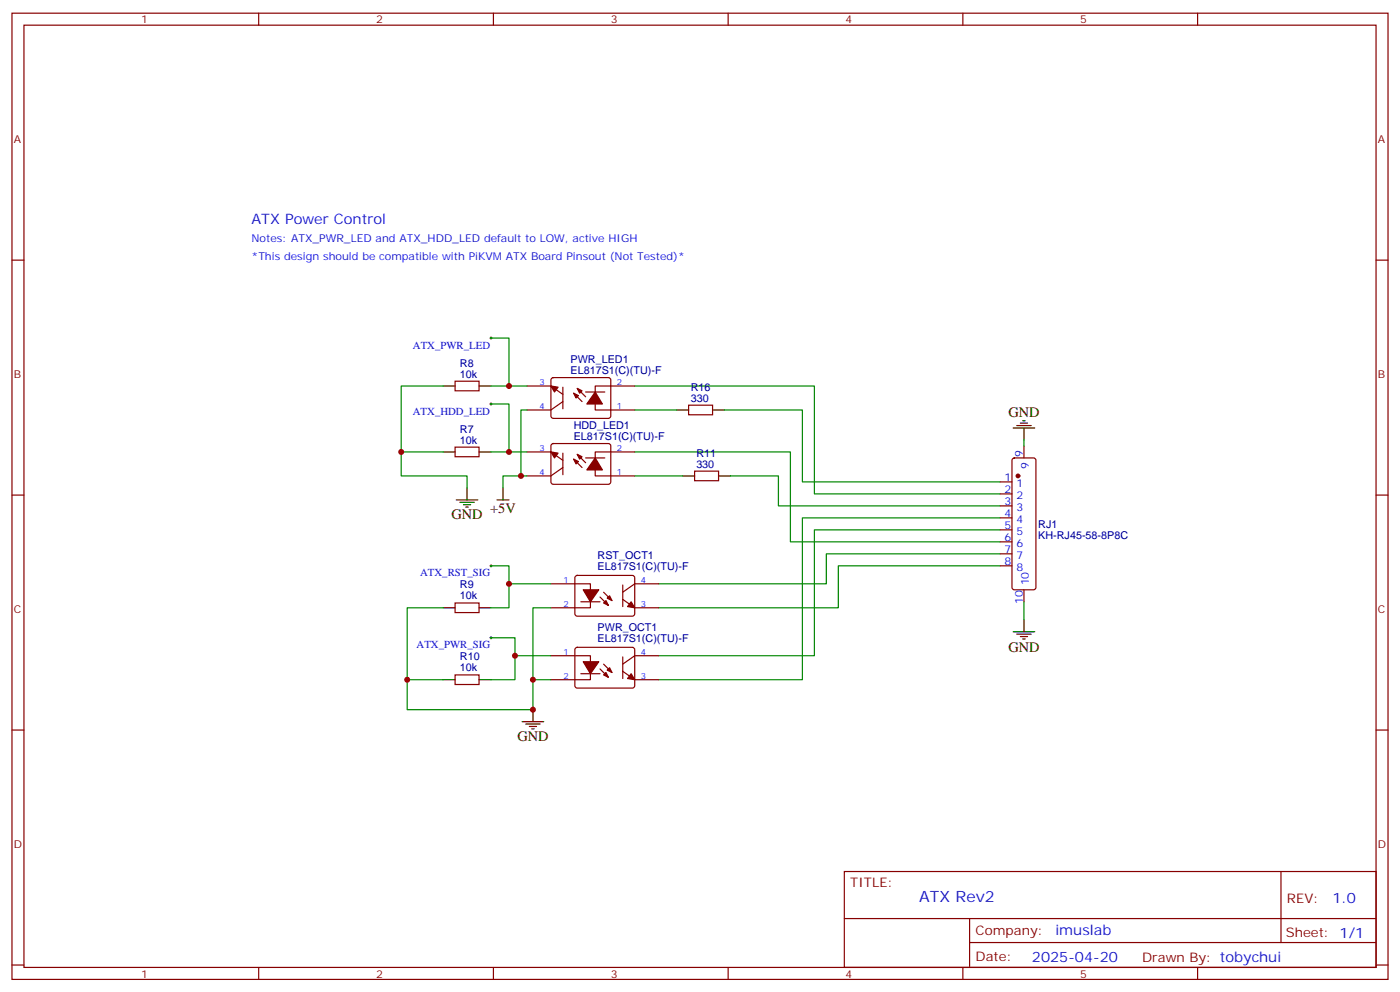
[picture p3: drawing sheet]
<svg xmlns="http://www.w3.org/2000/svg" width="412mm" height="292mm" viewBox="0 0 412 292" stroke-linecap="round" stroke-linejoin="round" font-family="sans-serif">
<g fill="none" stroke="#870000" stroke-width=".35">
<path d="M3.5 3.9h405.4v284.3h-405.4zM7.1 7.4h398.2v277.3h-398.2zM76.2 3.9v3.5M145.3 3.9v3.5M214.5 3.9v3.5M283.6 3.9v3.5M352.8 3.9v3.5M3.5 76.6h3.6M405.3 76.6h3.6M134.1 112.2h7v2.8h-7zM155.2 113.6h7.1l3.5 2.5M162.5 111.3l.5-.2 16.5 .1 .4 .6v10.9l-.7 .4h-16.5l-.4-.7v-10.6z"/>
<path d="M165.8 113.9v6.4M165.8 118.2l-3.5 2.4h-7.1M169 115.7l2.4 2.5M170 114.3l2.5 2.5M172.5 115.4h5.7M187 113.6h-11.7v7h11.7M202.8 119.2h7.1v2.9h-7.1zM134.1 131.6h7v2.8h-7zM155.2 133h7.1l3.5 2.5M162.5 130.7l.5-.2 16.5 .1 .4 .6v10.9l-.7 .4h-16.5l-.4-.7v-10.6zM165.8 137.6l-3.5 2.5h-7.1M165.8 133.3v6.4"/>
<path d="M169 135.1l2.4 2.5M170 133.7l2.5 2.5M172.5 134.8h5.7M187 133h-11.7v7.1h11.7M204.6 138.6h7.1v2.9h-7.1zM298.3 135l.5-.2h5.6l.5 .2 .3 .5v37.4l-.3 .5-.5 .2h-5.6l-.5-.3-.2-.4v-37.4zM301.6 131.2v3.6M3.5 145.7h3.6M294.6 141.8h3.5M294.6 145.3h3.5M294.6 148.9h3.5M294.6 152.4h3.5"/>
<path d="M294.6 155.9h3.5M294.6 159.5h3.5M405.3 145.7h3.6M134.1 177.4h7v2.9h-7zM162.3 171.8h11.6v7.1h-11.6M169.6 169.5l.4-.2 16.5 .1 .5 .6-.1 10.9-.6 .4h-16.5l-.5-.7v-10.6zM171.1 177.1h5.6M176.7 175.7l2.5 2.5M177.8 174.3l2.5 2.4M183.4 176.4l3.6 2.5h7M183.4 172.2v6.3M194 171.8h-7l-3.6 2.5"/>
<path d="M294.6 163h3.5M294.6 166.5h3.5M301.6 173.6v3.5M134.1 198.6h7v2.8h-7zM162.3 193h11.6v7h-11.6M169.6 190.7l.4-.2 16.5 .1 .5 .6-.1 10.9-.6 .4-16.5-.1-.5-.6v-10.6zM171.1 198.3h5.6M176.7 196.8l2.5 2.5M177.8 195.4l2.5 2.5M183.4 193.3v6.4M183.4 197.6l3.6 2.4h7M194 193h-7l-3.6 2.4"/>
<path d="M3.5 214.8h3.6M405.3 214.8h3.6M248.7 256.5h156.6v28.2h-156.6zM377.3 256.5v20.9M248.7 270.3h156.5M285.6 277.4h119.6M285.6 270.3v14.1M3.5 284h3.6M76.2 284.7v3.5M145.3 284.7v3.5M214.5 284.7v3.5M283.6 284.7v3.5"/>
<path d="M352.8 284.7v3.5M405.3 284h3.6"/>
</g>
<g fill="none" stroke="#008700" stroke-width=".35">
<path d="M144.6 99.5h5.3v14.1M130.5 113.6h-12.3v26.5h19.4v3.5M144.6 118.9h5.3v14.1M144.6 113.6h10.6M187 113.6h52.9v31.7h54.7M118.2 133h12.3M144.6 133h10.6M155.2 120.6h-1.7v19.5M187 133h45.8v26.5h61.8M187 120.6h12.3M213.4 120.6h23v21.2h58.2M301.6 129.5v1.7"/>
<path d="M155.2 140.1h-7v3.5M187 140.1h14.1M215.2 140.1h14.1v8.8h65.3M294.6 155.9h-54.7v37.1h-45.9M294.6 152.4h-58.2v47.6h-42.4M130.5 178.9h-10.6v21.1h10.6M144.6 166.5h5.3v5.3M162.3 171.8h-12.4v7.1h-5.3M162.3 178.9h-5.3v29.9h-37.1v-8.8M294.6 166.5h-47.7v12.4h-52.9M294.6 163h-51.2v8.8h-49.4M301.6 177.1v5.3"/>
<path d="M144.6 187.7h7.1v5.3M162.3 193h-10.6v7h-7.1M157 200h5.3"/>
</g>
<path d="M144.3 99.5h.7M144.6 99.1v.7M144.3 118.9h.7M144.6 118.5v.7M144.3 166.5h.7M144.6 166.2v.7M144.3 187.7h.7M144.6 187.3v.7" fill="none" stroke="#000" stroke-width=".29"/>
<g fill="#870000" stroke="#870000" stroke-width=".35">
<path d="M185.9 177.1l1.1 1.8-2.1-.4z"/>
<path d="M177.8 177.4l.7-.7 .7 1.5z"/>
<path d="M178.9 176l.7-.7 .7 1.4z"/>
<path d="M171.8 173.6h4.6l-2.5 3.5z"/>
<path d="M185.9 198.3l1.1 1.7-2.1-.3z"/>
<path d="M178.5 197.9l.7 1.4-1.4-.7z"/>
<path d="M178.9 197.2l.7-.7 .7 1.4z"/>
<path d="M171.8 194.7h4.6l-2.5 3.6z"/>
<path d="M162.3 133l2.1 .3-1.1 1.5z"/>
<path d="M170 133.7l1.4 .7-.7 .7z"/>
<path d="M169 135.1l1.4 .7-.7 .7z"/>
<path d="M175.3 134.8l2.1 3.5h-4.5z"/>
<path d="M162.3 113.6l2.1 .3-1.1 1.5z"/>
<path d="M170 114.3l1.4 .7-.7 .7z"/>
<path d="M169 115.7l1.4 .7-.7 .7z"/>
<path d="M175.3 115.4l2.1 3.5h-4.5z"/>
<circle cx="299.9" cy="140.1" r=".53"/>
</g>
<g fill="none" stroke="#000" stroke-width=".35">
<path d="M130.5 113.6h3.6M141.1 113.6h3.5M130.5 133h3.6M141.1 133h3.5M199.3 120.6h3.5M209.9 120.6h3.5M298.4 125.9h6.4M299.5 125.2h4.2M300.6 124.5h2.1M301.3 123.8h.7M301.6 125.9v3.6M134.4 147.1h6.4"/>
<path d="M135.5 147.8h4.2M136.5 148.5h2.1M137.2 149.2h.7M137.6 143.6v3.5M146.4 147.1h3.5M148.2 143.6v3.5M201.1 140.1h3.5M211.7 140.1h3.5M130.5 178.9h3.6M141.1 178.9h3.5M298.4 185.9h6.4M299.5 186.6h4.2"/>
<path d="M300.6 187.3h2.1M301.3 188h.7M301.6 182.4v3.5M130.5 200h3.6M141.1 200h3.5M153.8 212.4h6.4M154.9 213.1h4.2M155.9 213.8h2.1M156.6 214.5h.7M157 208.8v3.6"/>
</g>
<g fill="#c00">
<circle cx="149.9" cy="113.6" r=".88"/>
<circle cx="149.9" cy="133" r=".88"/>
<circle cx="118.2" cy="133" r=".88"/>
<circle cx="153.5" cy="140.1" r=".88"/>
<circle cx="151.7" cy="193" r=".88"/>
<circle cx="149.9" cy="171.8" r=".88"/>
<circle cx="157" cy="200" r=".88"/>
<circle cx="119.9" cy="200" r=".88"/>
<circle cx="157" cy="208.8" r=".88"/>
</g>
<text font-size="4.6" fill="#00f" x="270.8" y="265.5">ATX Rev2</text>
<g font-size="4.2" fill="#00f">
<text x="74.1" y="66">ATX Power Control</text>
<text x="392.5" y="265.7">1.0</text>
<text x="310.9" y="275.3">imuslab</text>
<text x="304" y="283.1">2025-04-20</text>
</g>
<g font-size="4.2">
<text x="297" y="122.7">GND</text>
<text x="133" y="152.8">GND</text>
<text x="144.4" y="151.1">+5V</text>
<text x="297" y="192">GND</text>
<text x="152.4" y="218">GND</text>
</g>
<g font-size="3.9" fill="#800">
<text x="250.5" y="261.1">TITLE:</text>
<text x="379.1" y="265.7">REV:</text>
<text x="287.4" y="275.3">Company:</text>
<text x="378.7" y="275.9">Sheet: 1/1</text>
<text x="287.4" y="282.9">Date:</text>
<text x="336.4" y="283">Drawn By: tobychui</text>
</g>
<g font-size="3.2" fill="#800">
<text x="41.6" y="6.9">1</text>
<text x="110.8" y="6.9">2</text>
<text x="179.9" y="6.9">3</text>
<text x="249.1" y="6.9">4</text>
<text x="318.2" y="6.9">5</text>
<text x="4.1" y="42">A</text>
<text x="405.9" y="42">A</text>
<text x="4.1" y="111.1">B</text>
<text x="405.9" y="111.1">B</text>
<text x="4.1" y="180.3">C</text>
<text x="405.9" y="180.3">C</text>
<text x="4.1" y="249.4">D</text>
<text x="405.9" y="249.4">D</text>
<text x="41.6" y="287.7">1</text>
<text x="110.8" y="287.7">2</text>
<text x="179.9" y="287.7">3</text>
<text x="249.1" y="287.7">4</text>
<text x="318.2" y="287.7">5</text>
</g>
<g font-size="3.2" fill="#00f">
<text x="74.1" y="71.3">Notes: ATX_PWR_LED and ATX_HDD_LED default to LOW, active HIGH</text>
<text x="74.1" y="76.6">*This design should be compatible with PiKVM ATX Board Pinsout (Not Tested)*</text>
<text x="121.6" y="102.6">ATX_PWR_LED</text>
<text x="121.6" y="122">ATX_HDD_LED</text>
<text x="301.3" y="134.6" transform="rotate(-90 301.3 134.6)">9</text>
<text x="295.9" y="141.5">1</text>
<text x="299.4" y="143.2">1</text>
<text x="303" y="138.1" transform="rotate(-90 303 138.1)">9</text>
<text x="295.9" y="145">2</text>
<text x="295.9" y="148.5">3</text>
<text x="299.4" y="146.8">2</text>
<text x="295.9" y="152">4</text>
<text x="295.9" y="155.6">5</text>
<text x="299.4" y="150.3">3</text>
<text x="299.4" y="153.8">4</text>
<text x="295.9" y="159.1">6</text>
<text x="299.4" y="157.3">5</text>
<text x="299.4" y="160.9">6</text>
<text x="295.9" y="162.6">7</text>
<text x="295.9" y="166.2">8</text>
<text x="299.4" y="164.4">7</text>
<text x="299.4" y="167.9">8</text>
<text x="123.8" y="169.4">ATX_RST_SIG</text>
<text x="303" y="172.3" transform="rotate(-90 303 172.3)">10</text>
<text x="301.3" y="177.8" transform="rotate(-90 301.3 177.8)">10</text>
<text x="122.7" y="190.6">ATX_PWR_SIG</text>
</g>
<g font-size="3.2" fill="#000080">
<text x="135.5" y="107.9">R8</text>
<text x="168.1" y="106.9">PWR_LED1</text>
<text x="135.5" y="111.1">10k</text>
<text x="168.1" y="110.1">EL817S1(C)(TU)-F</text>
<text x="203.5" y="118.2">330</text>
<text x="203.5" y="115">R16</text>
<text x="135.5" y="130.5">10k</text>
<text x="135.5" y="127.3">R7</text>
<text x="169" y="129.5">EL817S1(C)(TU)-F</text>
<text x="169" y="126.3">HDD_LED1</text>
<text x="205.1" y="137.6">330</text>
<text x="205.1" y="134.4">R11</text>
<text x="305.9" y="155.4">RJ1</text>
<text x="305.9" y="158.5">KH-RJ45-58-8P8C</text>
<text x="176" y="167.7">EL817S1(C)(TU)-F</text>
<text x="176" y="164.6">RST_OCT1</text>
<text x="135.5" y="173.2">R9</text>
<text x="135.5" y="176.4">10k</text>
<text x="176" y="185.7">PWR_OCT1</text>
<text x="176" y="188.9">EL817S1(C)(TU)-F</text>
<text x="135.5" y="197.6">10k</text>
<text x="135.5" y="194.3">R10</text>
</g>
<g font-size="2.5" fill="#00f">
<text x="158.9" y="113.2">3</text>
<text x="181.7" y="113.2">2</text>
<text x="158.9" y="120.3">4</text>
<text x="181.7" y="120.3">1</text>
<text x="158.9" y="132.6">3</text>
<text x="181.7" y="132.6">2</text>
<text x="158.9" y="139.7">4</text>
<text x="181.7" y="139.7">1</text>
<text x="166" y="171.4">1</text>
<text x="188.7" y="171.4">4</text>
<text x="166" y="178.5">2</text>
<text x="188.7" y="178.5">3</text>
<text x="166" y="192.6">1</text>
<text x="188.7" y="192.6">4</text>
<text x="166" y="199.7">2</text>
<text x="188.7" y="199.7">3</text>
</g>
</svg>
